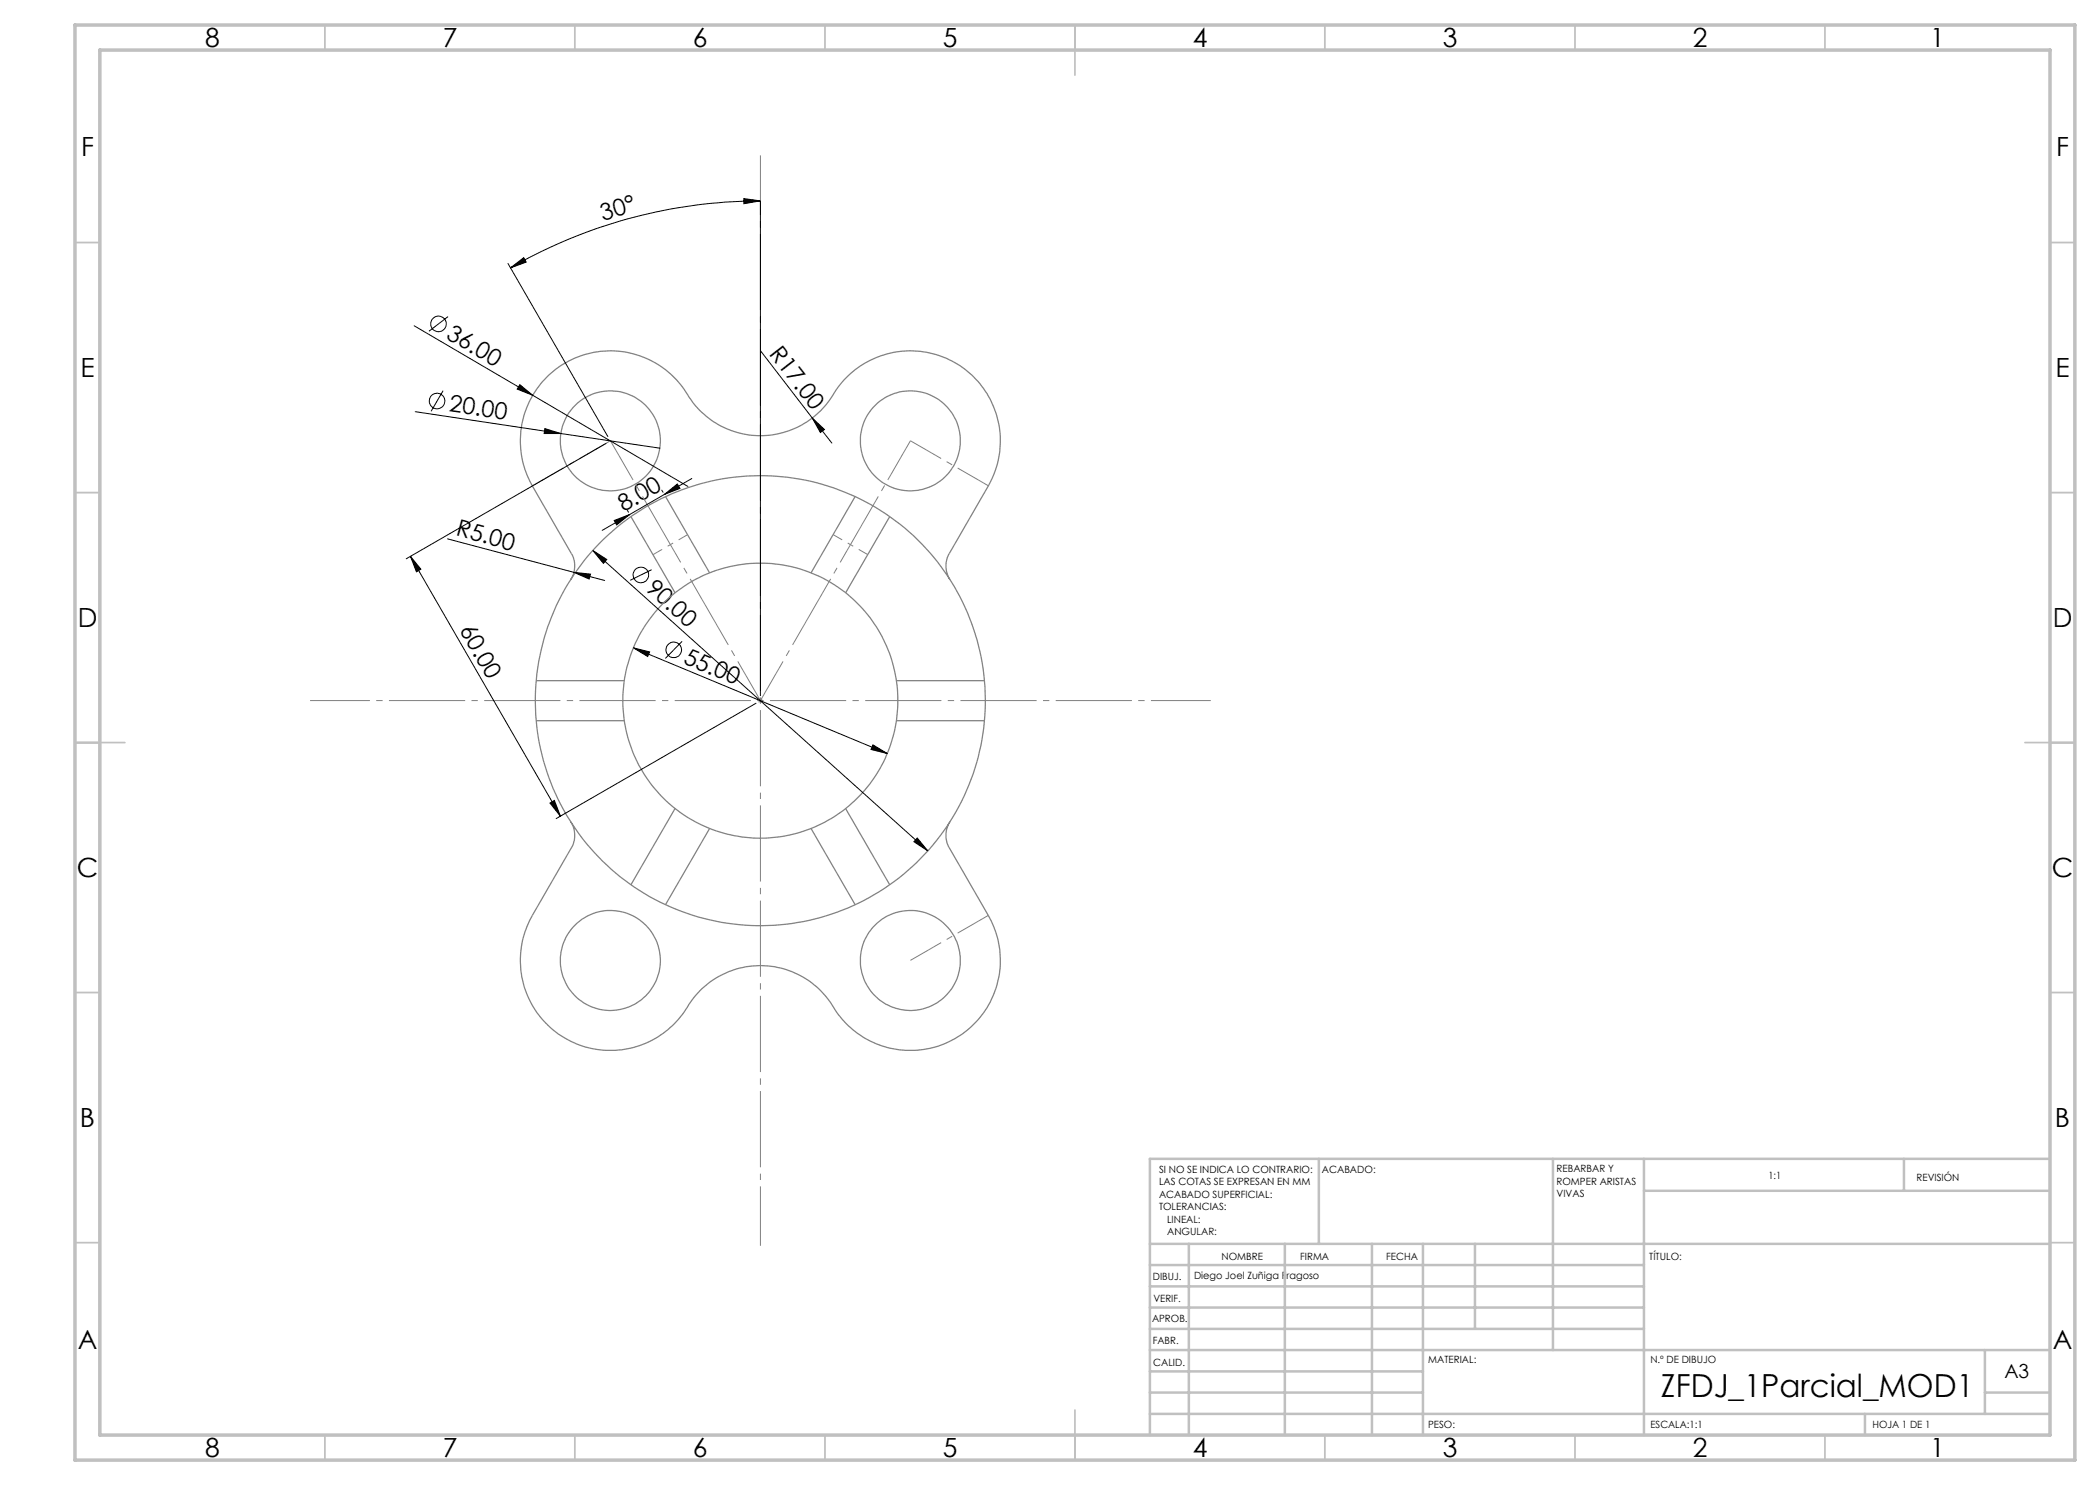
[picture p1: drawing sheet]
<svg xmlns="http://www.w3.org/2000/svg" width="420mm" height="297mm" viewBox="0 0 420 297" stroke-linecap="round" stroke-linejoin="round" font-family="sans-serif">
<g fill="none" stroke="#000" stroke-width=".2">
<path d="M148.8 39.7l3.3 .5-3.3 .5zM101.6 52.7l20 34.6M102.1 53.6l2.6-2.1 .5 .9zM152.1 40.2a100.4 100.4 0 0 0-50 13.4M152.1 40.2v98.9M82.8 65.2l23.7 13.9M88.6 78.1l-2.4 4.2M89.6 63.3l-3.8 2.9M104 76.9l2.5 2.2-3.1-1.3zM106.5 79.1l31.1 18.2M152.1 70.1l10.4 13.5M83 82.3l49 7.3"/>
<path d="M109 85.7l3.2 1h-3.4zM121.2 88.7l-40 23.1M132.4 98l.2 .5M132.9 98.9l2.6-2.1 .5 .9zM138.4 95.7l-12.5 7.2M162.5 83.6l2.4 2.3-.8 .6zM162.5 83.6l3.9 5M82.1 111.3l2.1 2.5-.9 .6zM82.1 111.3l30 51.9M89.5 107.8l25.3 6.7M114.8 114.5l3.3 .3-.3 1zM114.8 114.5l6.1 1.6"/>
<path d="M118.6 110.1l67 60.1M118.6 110.1l2.8 1.8-.7 .8zM122.8 104.1l3.1-1.2-2.6 2.1zM125.4 102l.3 .4M125.9 102.9l-5.5 3.2M130.3 113.9l-4.3 2.2M126.7 129.6l3.2 .8-.4 .9zM126.7 129.6l50.7 21.1M136.4 128.3l-3.3 3.4M151.2 140.6l-40 23.1M174.6 149l2.8 1.7-3.2-.8zM110 160.6l.9-.5 1.2 3.1z"/>
<path d="M183.4 167.6l2.2 2.6-2.8-1.9z"/>
<circle cx="87.7" cy="64.8" r="1.56"/>
<circle cx="87.4" cy="80.2" r="1.55"/>
<circle cx="128.2" cy="115" r="1.55"/>
<circle cx="134.7" cy="130" r="1.55"/>
</g>
<path d="M151.7 139.8l.7 .7M152.1 139.6v1M152.4 139.8l-.7 .7M151.6 140.1h1" fill="none" stroke="#808080" stroke-width=".2"/>
<g fill="none" stroke="#808080" stroke-width=".25">
<path d="M133.1 99.3l8.8 15.3M171 99.3l-8.8 15.3M114.2 115.9a5 5 0 0 0 .1-5.2l-7.8-13.5a18 18 0 0 1 6.7-24.7 18 18 0 0 1 24.6 6.9 17.1 17.1 0 0 0 29.5-1.5 18 18 0 0 1 24.4-4.9 18 18 0 0 1 6 24.2l-7.8 13.5a5 5 0 0 0 .1 5.2M126.2 103.3l8.8 15.3M177.9 103.3l-8.8 15.3M107.2 136.1h17.6M179.3 136.1h17.6M107.2 144.1h17.6M179.3 144.1h17.6M114.2 164.4a5 5 0 0 1 .1 5.2l-7.8 13.5a18 18 0 0 0 7 24.8 18 18 0 0 0 24.6-7.5 17.1 17.1 0 0 1 29.2 2 18 18 0 0 0 24.4 4.9 18 18 0 0 0 6-24.2l-7.8-13.5a5 5 0 0 1 .1-5.2M135 161.7l-8.8 15.2M141.9 165.7l-8.8 15.2"/>
<path d="M162.2 165.7l8.8 15.2M169.1 161.7l8.8 15.2"/>
<circle cx="122.1" cy="88.2" r="10"/>
<circle cx="182.1" cy="88.2" r="10"/>
<circle cx="152.1" cy="140.1" r="45"/>
<circle cx="152.1" cy="140.1" r="27.5"/>
<circle cx="122.1" cy="192.1" r="10"/>
<circle cx="182.1" cy="192.1" r="10"/>
</g>
<path d="M152.1 140.1l-30-51.9M152.1 140.1l30-51.9" fill="none" stroke="#808080" stroke-width=".2" stroke-dasharray="15.2 1.3 1.3 1.3" stroke-dashoffset="6.2" stroke-linecap="butt"/>
<path d="M152.1 31.1v218.1M62 140.1h180.2" fill="none" stroke="#808080" stroke-width=".2" stroke-dasharray="15.2 1.3 1.3 1.3" stroke-dashoffset="3.3" stroke-linecap="butt"/>
<path d="M122.1 88.2l-15.6 9M182.1 88.2l15.6 9M182.1 192.1l15.6-9" fill="none" stroke="#808080" stroke-width=".2" stroke-dasharray="15.2 1.3 1.3 1.3" stroke-dashoffset="8.1" stroke-linecap="butt"/>
<path d="M130.6 110.9l6.9-4M166.6 106.9l7 4" fill="none" stroke="#808080" stroke-width=".2" stroke-dasharray="15.2 1.3 1.3 1.3" stroke-dashoffset="13.1" stroke-linecap="butt"/>
<g fill="none" stroke="#c0c0c0" stroke-width=".35">
<path d="M65 5v5M115 5v5M165 5v5M215 5v10M265 5v5M315 5v5M365 5v5M15 48.5h5M410 48.5h5M15 98.5h5M410 98.5h5M15 148.5h10"/>
<path d="M405 148.5h10M15 198.5h5M410 198.5h5M15 248.5h5M410 248.5h5M65 287v5M115 287v5M165 287v5M215 282v10M265 287v5M315 287v5M365 287v5"/>
</g>
<g fill="none" stroke="#c0c0c0" stroke-width=".5">
<path d="M263.8 231.8v17M310.6 231.8v38.2M328.8 231.8v55.2M328.8 238.2h81.2M380.8 231.8v6.4M410 231.8h-180v55.2M230 248.8h180M230 257.3h98.8M230 253h98.8M237.8 248.8v38.2M257 248.8v38.2M274.4 248.8v38.2"/>
<path d="M284.6 248.8v38.2M295 248.8v17M230 265.8h98.8M230 261.5h98.8M230 278.5h54.6M230 274.3h54.6M230 270h180M397 278.5h13M397 270v12.8M230 282.8h180M373 282.8v4.2"/>
</g>
<path d="M15 5h400v287h-400zM20 10h390v277h-390z" fill="none" stroke="#c0c0c0" stroke-width=".7"/>
<g fill="#000">
<path d="M104 76.9l2.5 2.2-3.1-1.3zM109 85.7l3.2 1h-3.4zM162.5 83.6l2.4 2.3-.8 .6zM114.8 114.5l3.3 .3-.3 1z"/>
<path d="M148.8 39.7l3.3 .5-3.3 .5zM102.1 53.6l2.6-2.1 .5 .9z"/>
<path d="M82.1 111.3l2.1 2.5-.9 .6zM110 160.6l.9-.5 1.2 3.1z"/>
<path d="M122.8 104.1l3.1-1.2-2.6 2.1zM132.9 98.9l2.6-2.1 .5 .9z"/>
<path d="M174.6 149l-.4 .9 3.2 .8zM126.7 129.6l2.8 1.7 .4-.9z"/>
<path d="M183.4 167.6l-.6 .7 2.8 1.9zM118.6 110.1l2.1 2.6 .7-.8z"/>
</g>
<text font-size="6.3" x="332.2" y="279.4">ZFDJ_1Parcial_MOD1</text>
<g font-size="5.3">
<text x="41" y="9.5">8</text>
<text x="88.5" y="9.5">7</text>
<text x="138.5" y="9.5">6</text>
<text x="188.5" y="9.5">5</text>
<text x="238.5" y="9.5">4</text>
<text x="288.5" y="9.5">3</text>
<text x="338.5" y="9.5">2</text>
<text x="386" y="9.5">1</text>
<text x="16.2" y="31.2">F</text>
<text x="411.2" y="31.2">F</text>
<text x="16.1" y="75.5">E</text>
<text x="411.1" y="75.5">E</text>
<text x="15.5" y="125.5">D</text>
<text x="410.5" y="125.5">D</text>
<text x="15.4" y="175.5">C</text>
<text x="410.4" y="175.5">C</text>
<text x="16" y="225.5">B</text>
<text x="411" y="225.5">B</text>
<text x="15.5" y="269.7">A</text>
<text x="410.5" y="269.7">A</text>
<text x="41" y="291.5">8</text>
<text x="88.5" y="291.5">7</text>
<text x="138.5" y="291.5">6</text>
<text x="188.5" y="291.5">5</text>
<text x="238.5" y="291.5">4</text>
<text x="288.5" y="291.5">3</text>
<text x="338.5" y="291.5">2</text>
<text x="386" y="291.5">1</text>
</g>
<g font-size="4.7">
<text x="120.6" y="44.1" transform="rotate(-16 120.6 44.1)">30°</text>
<text x="89.1" y="67.5" transform="rotate(30 89.1 67.5)">36.00</text>
<text x="153.7" y="70.8" transform="rotate(52 153.7 70.8)">R17.00</text>
<text x="89.7" y="82.3" transform="rotate(8 89.7 82.3)">20.00</text>
<text x="91" y="107.1" transform="rotate(15 91 107.1)">R5.00</text>
<text x="124.7" y="102.4" transform="rotate(-30 124.7 102.4)">8.00</text>
<text x="129" y="118" transform="rotate(42 129 118)">90.00</text>
<text x="91.8" y="126" transform="rotate(60 91.8 126)">60.00</text>
<text x="136.5" y="132.5" transform="rotate(23 136.5 132.5)">55.00</text>
</g>
<text font-size="3.9" x="400.9" y="275.5">A3</text>
<g font-size="2">
<text x="231.8" y="234.6">SI NO SE INDICA LO CONTRARIO:</text>
<text x="231.8" y="237.1">LAS COTAS SE EXPRESAN EN MM</text>
<text x="231.8" y="239.6">ACABADO SUPERFICIAL:</text>
<text x="264.4" y="234.6">ACABADO:</text>
<text x="311.3" y="234.5">REBARBAR Y</text>
<text x="311.3" y="237">ROMPER ARISTAS</text>
<text x="311.3" y="239.5">VIVAS</text>
<text x="353.7" y="235.8">1:1</text>
<text x="383.3" y="236.2">REVISIÓN</text>
<text x="231.8" y="242.1">TOLERANCIAS:</text>
<text x="233.4" y="244.6">LINEAL:</text>
<text x="233.4" y="247.1">ANGULAR:</text>
<text x="244.3" y="252">NOMBRE</text>
<text x="260" y="251.9">FIRMA</text>
<text x="277.2" y="251.9">FECHA</text>
<text x="329.9" y="251.9">TÍTULO:</text>
<text x="230.6" y="256.1">DIBUJ.</text>
<text x="238.8" y="255.7">Diego Joel Zuñiga Fragoso</text>
<text x="230.7" y="260.3">VERIF.</text>
<text x="230.4" y="264.4">APROB.</text>
<text x="230.5" y="268.8">FABR.</text>
<text x="230.7" y="273.1">CALID.</text>
<text x="285.6" y="272.5">MATERIAL:</text>
<text x="330.1" y="272.5">N.º DE DIBUJO</text>
<text x="285.6" y="285.5">PESO:</text>
<text x="330.1" y="285.6">ESCALA:1:1</text>
<text x="374.5" y="285.6">HOJA 1 DE 1</text>
</g>
</svg>
